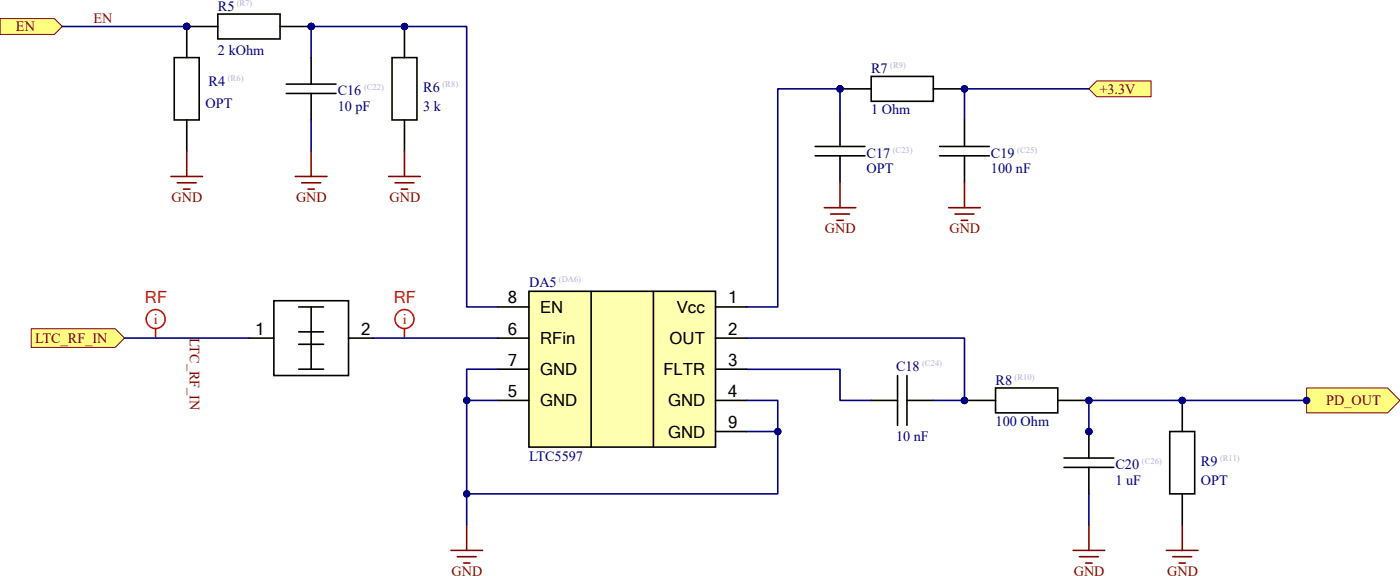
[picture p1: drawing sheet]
<svg xmlns="http://www.w3.org/2000/svg" width="296mm" height="121mm" viewBox="0 0 296 121" stroke-linecap="round" stroke-linejoin="round" font-family="sans-serif">
<path d="M52.6 71.3h5.2M57.8 63.4h15.8v15.8h-15.8zM63.1 64.7h5.2M63.1 70h5.2M63.1 72.6h5.2M63.1 77.9h5.2M65.7 64.7v13.2M73.6 71.3h5.3" fill="none" stroke="#000" stroke-width=".34"/>
<path d="M95.2 116.1h6.7M96.6 117.4h4M97.9 118.7h1.3M98.6 110.7v5.4" fill="none" stroke="#800000" stroke-width=".34"/>
<path d="M6.6 69.3h17.7l2 2-2 2h-17.7z" fill-rule="evenodd" fill="#ffff80"/>
<path d="M6.6 69.3h17.7l2 2-2 2h-17.7z" fill="none" stroke="#800000" stroke-width=".21"/>
<g fill="none" stroke="#f00" stroke-width=".34">
<path d="M32.9 69.3v2"/>
<circle cx="32.9" cy="67.3" r="2"/>
</g>
<path d="M189.6 79.2v10.5M191.5 79.2v10.5M184 84.4h5.6M191.5 84.4h5.6" fill="none" stroke="#000" stroke-width=".34"/>
<circle cx="203.7" cy="84.4" r=".67" fill="#000080"/>
<circle cx="203.7" cy="84.4" r=".67" fill="none" stroke="#000080" stroke-width=".21"/>
<circle cx="230" cy="84.4" r=".67" fill="#000080"/>
<circle cx="230" cy="84.4" r=".67" fill="none" stroke="#000080" stroke-width=".21"/>
<path d="M203.7 84.4h6.6M210.3 81.8h13.1v5.3h-13.1z" fill="none" stroke="#000" stroke-width=".34"/>
<circle cx="203.7" cy="84.4" r=".67" fill="#000080"/>
<circle cx="203.7" cy="84.4" r=".67" fill="none" stroke="#000080" stroke-width=".21"/>
<path d="M223.4 84.4h6.6" fill="none" stroke="#000" stroke-width=".34"/>
<circle cx="230" cy="84.4" r=".67" fill="#000080"/>
<circle cx="230" cy="84.4" r=".67" fill="none" stroke="#000080" stroke-width=".21"/>
<circle cx="249.7" cy="84.4" r=".67" fill="#000080"/>
<circle cx="249.7" cy="84.4" r=".67" fill="none" stroke="#000080" stroke-width=".21"/>
<path d="M247 91h5.3v13.1h-5.3zM249.7 84.4v6.6M249.7 104.1v6.6" fill="none" stroke="#000" stroke-width=".34"/>
<circle cx="249.7" cy="84.4" r=".67" fill="#000080"/>
<circle cx="249.7" cy="84.4" r=".67" fill="none" stroke="#000080" stroke-width=".21"/>
<circle cx="230" cy="91" r=".67" fill="#000080"/>
<circle cx="230" cy="91" r=".67" fill="none" stroke="#000080" stroke-width=".21"/>
<path d="M224.7 98.6h10.5M224.7 96.6h10.5M230 91v5.6M230 98.6v5.5" fill="none" stroke="#000" stroke-width=".34"/>
<circle cx="230" cy="91" r=".67" fill="#000080"/>
<circle cx="230" cy="91" r=".67" fill="none" stroke="#000080" stroke-width=".21"/>
<path d="M226.6 116.1h6.7M228 117.4h4M229.3 118.7h1.3M230 110.7v5.4M246.3 116.1h6.7M247.7 117.4h4M249 118.7h1.3M249.7 110.7v5.4" fill="none" stroke="#800000" stroke-width=".34"/>
<path d="M172.2 32.9h10.5M172.2 30.9h10.5M177.4 25.3v5.6M177.4 32.9v5.5M198.4 32.9h10.5M198.4 30.9h10.5M203.7 25.3v5.6M203.7 32.9v5.5" fill="none" stroke="#000" stroke-width=".34"/>
<circle cx="177.4" cy="18.7" r=".67" fill="#000080"/>
<circle cx="177.4" cy="18.7" r=".67" fill="none" stroke="#000080" stroke-width=".21"/>
<circle cx="203.7" cy="18.7" r=".67" fill="#000080"/>
<circle cx="203.7" cy="18.7" r=".67" fill="none" stroke="#000080" stroke-width=".21"/>
<path d="M177.4 18.7h6.6M184 16.1h13.1v5.3h-13.1z" fill="none" stroke="#000" stroke-width=".34"/>
<circle cx="177.4" cy="18.7" r=".67" fill="#000080"/>
<circle cx="177.4" cy="18.7" r=".67" fill="none" stroke="#000080" stroke-width=".21"/>
<path d="M197.1 18.7h6.6" fill="none" stroke="#000" stroke-width=".34"/>
<circle cx="203.7" cy="18.7" r=".67" fill="#000080"/>
<circle cx="203.7" cy="18.7" r=".67" fill="none" stroke="#000080" stroke-width=".21"/>
<path d="M177.4 38.4v5.4M203.7 38.4v5.4M174.1 43.8h6.7M175.4 45.1h4M176.8 46.5h1.3M200.4 43.8h6.6M201.7 45.1h4M203 46.5h1.4" fill="none" stroke="#800000" stroke-width=".34"/>
<path d="M231.6 17.1h11.5v3.3h-11.5l-1.6-1.7z" fill-rule="evenodd" fill="#ffff80"/>
<path d="M231.6 17.1h11.5v3.3h-11.5l-1.6-1.7z" fill="none" stroke="#800000" stroke-width=".21"/>
<g fill="none" stroke="#f00" stroke-width=".34">
<path d="M85.4 69.3v2"/>
<circle cx="85.4" cy="67.3" r="2"/>
</g>
<path d="M111.7 61.4h39.4v32.9h-39.4z" fill="#ffffb0"/>
<g fill="none" stroke="#000" stroke-width=".34">
<path d="M60.5 19.7h10.5M60.5 17.7h10.5M65.7 12.2v5.5M65.7 19.7v5.6M105.1 77.9h6.6M105.1 64.7h6.6M105.1 71.3h6.6M111.7 61.4h39.4v32.9h-39.4zM124.9 61.4v32.9M138 61.4v32.9M151.1 77.9h6.6M151.1 64.7h6.6"/>
<path d="M151.1 71.3h6.6M105.1 84.4h6.6M151.1 84.4h6.6M151.1 91h6.6"/>
</g>
<circle cx="85.4" cy="5.6" r=".66" fill="#000080"/>
<circle cx="85.4" cy="5.6" r=".66" fill="none" stroke="#000080" stroke-width=".21"/>
<path d="M82.8 12.2h5.3v13.1h-5.3zM85.4 5.6v6.6M85.4 25.3v6.6" fill="none" stroke="#000" stroke-width=".34"/>
<circle cx="85.4" cy="5.6" r=".66" fill="#000080"/>
<circle cx="85.4" cy="5.6" r=".66" fill="none" stroke="#000080" stroke-width=".21"/>
<circle cx="39.4" cy="5.6" r=".67" fill="#000080"/>
<circle cx="39.4" cy="5.6" r=".67" fill="none" stroke="#000080" stroke-width=".21"/>
<circle cx="65.7" cy="5.6" r=".67" fill="#000080"/>
<circle cx="65.7" cy="5.6" r=".67" fill="none" stroke="#000080" stroke-width=".21"/>
<path d="M39.4 5.6h6.6M46 3h13.2v5.2h-13.2z" fill="none" stroke="#000" stroke-width=".34"/>
<circle cx="39.4" cy="5.6" r=".67" fill="#000080"/>
<circle cx="39.4" cy="5.6" r=".67" fill="none" stroke="#000080" stroke-width=".21"/>
<path d="M59.2 5.6h6.5" fill="none" stroke="#000" stroke-width=".34"/>
<circle cx="65.7" cy="5.6" r=".67" fill="#000080"/>
<circle cx="65.7" cy="5.6" r=".67" fill="none" stroke="#000080" stroke-width=".21"/>
<circle cx="39.4" cy="5.6" r=".67" fill="#000080"/>
<circle cx="39.4" cy="5.6" r=".67" fill="none" stroke="#000080" stroke-width=".21"/>
<path d="M36.8 12.2h5.3v13.1h-5.3zM39.4 5.6v6.6M39.4 25.3v6.6" fill="none" stroke="#000" stroke-width=".34"/>
<circle cx="39.4" cy="5.6" r=".67" fill="#000080"/>
<circle cx="39.4" cy="5.6" r=".67" fill="none" stroke="#000080" stroke-width=".21"/>
<path d="M0 3.9h11.5l1.7 1.7-1.7 1.7h-11.5z" fill-rule="evenodd" fill="#ffff80"/>
<path d="M0 3.9h11.5l1.7 1.7-1.7 1.7h-11.5z" fill="none" stroke="#800000" stroke-width=".21"/>
<path d="M36.1 37.2h6.7M37.4 38.5h4M38.8 39.9h1.3M39.4 31.9v5.3M62.4 37.2h6.7M63.7 38.5h4M65.1 39.9h1.3M65.7 31.9v5.3M82.1 37.2h6.7M83.4 38.5h4M84.8 39.9h1.3M85.4 31.9v5.3" fill="none" stroke="#800000" stroke-width=".34"/>
<path d="M98.6 84.4v26.3" fill="none" stroke="#000080" stroke-width=".34"/>
<circle cx="98.6" cy="104.1" r=".67" fill="#000080"/>
<circle cx="98.6" cy="104.1" r=".67" fill="none" stroke="#000080" stroke-width=".21"/>
<circle cx="98.6" cy="84.4" r=".67" fill="#000080"/>
<circle cx="98.6" cy="84.4" r=".67" fill="none" stroke="#000080" stroke-width=".21"/>
<path d="M105.1 77.9h-6.5v6.5h6.5" fill="none" stroke="#000080" stroke-width=".34"/>
<circle cx="98.6" cy="84.4" r=".67" fill="#000080"/>
<circle cx="98.6" cy="84.4" r=".67" fill="none" stroke="#000080" stroke-width=".21"/>
<path d="M177.4 25.3v-6.6h-13.1v46h-6.6M26.3 71.3h26.3" fill="none" stroke="#000080" stroke-width=".34"/>
<circle cx="177.4" cy="18.7" r=".67" fill="#000080"/>
<circle cx="177.4" cy="18.7" r=".67" fill="none" stroke="#000080" stroke-width=".21"/>
<path d="M230 18.7h-26.3v6.6" fill="none" stroke="#000080" stroke-width=".34"/>
<circle cx="203.7" cy="18.7" r=".67" fill="#000080"/>
<circle cx="203.7" cy="18.7" r=".67" fill="none" stroke="#000080" stroke-width=".21"/>
<path d="M78.9 71.3h26.2M157.7 84.4h6.6v6.6" fill="none" stroke="#000080" stroke-width=".34"/>
<circle cx="164.3" cy="91" r=".67" fill="#000080"/>
<circle cx="164.3" cy="91" r=".67" fill="none" stroke="#000080" stroke-width=".21"/>
<path d="M157.7 91h6.6v13.1h-65.7" fill="none" stroke="#000080" stroke-width=".34"/>
<circle cx="164.3" cy="91" r=".67" fill="#000080"/>
<circle cx="164.3" cy="91" r=".67" fill="none" stroke="#000080" stroke-width=".21"/>
<circle cx="98.6" cy="104.1" r=".67" fill="#000080"/>
<circle cx="98.6" cy="104.1" r=".67" fill="none" stroke="#000080" stroke-width=".21"/>
<path d="M157.7 77.9h19.7v6.5h6.6M157.7 71.3h46v13.1h-6.6" fill="none" stroke="#000080" stroke-width=".34"/>
<circle cx="203.7" cy="84.4" r=".67" fill="#000080"/>
<circle cx="203.7" cy="84.4" r=".67" fill="none" stroke="#000080" stroke-width=".21"/>
<path d="M276 84.4h-46v7.3M230 104.1v6.6" fill="none" stroke="#000080" stroke-width=".34"/>
<circle cx="230" cy="91" r=".67" fill="#000080"/>
<circle cx="230" cy="91" r=".67" fill="none" stroke="#000080" stroke-width=".21"/>
<circle cx="230" cy="84.4" r=".67" fill="#000080"/>
<circle cx="230" cy="84.4" r=".67" fill="none" stroke="#000080" stroke-width=".21"/>
<circle cx="249.7" cy="84.4" r=".67" fill="#000080"/>
<circle cx="249.7" cy="84.4" r=".67" fill="none" stroke="#000080" stroke-width=".21"/>
<circle cx="276" cy="84.4" r=".67" fill="#000080"/>
<circle cx="276" cy="84.4" r=".67" fill="none" stroke="#000080" stroke-width=".21"/>
<path d="M65.7 5.6v6.6" fill="none" stroke="#000080" stroke-width=".34"/>
<circle cx="65.7" cy="5.6" r=".67" fill="#000080"/>
<circle cx="65.7" cy="5.6" r=".67" fill="none" stroke="#000080" stroke-width=".21"/>
<path d="M65.7 5.6h32.9v59.1h6.5" fill="none" stroke="#000080" stroke-width=".34"/>
<circle cx="85.4" cy="5.6" r=".66" fill="#000080"/>
<circle cx="85.4" cy="5.6" r=".66" fill="none" stroke="#000080" stroke-width=".21"/>
<circle cx="65.7" cy="5.6" r=".67" fill="#000080"/>
<circle cx="65.7" cy="5.6" r=".67" fill="none" stroke="#000080" stroke-width=".21"/>
<path d="M13.2 5.6h26.2" fill="none" stroke="#000080" stroke-width=".34"/>
<circle cx="39.4" cy="5.6" r=".67" fill="#000080"/>
<circle cx="39.4" cy="5.6" r=".67" fill="none" stroke="#000080" stroke-width=".21"/>
<path d="M65.7 25.3v6.6" fill="none" stroke="#000080" stroke-width=".34"/>
<path d="M276 81.8h17.1l2.6 2.6-2.6 2.7h-17.1z" fill-rule="evenodd" fill="#ffff80"/>
<path d="M276 81.8h17.1l2.6 2.6-2.6 2.7h-17.1z" fill="none" stroke="#800000" stroke-width=".21"/>
<circle cx="276" cy="84.4" r=".67" fill="#000080"/>
<circle cx="276" cy="84.4" r=".67" fill="none" stroke="#000080" stroke-width=".21"/>
<g font-size="3.5" fill="#f00">
<text x="30.6" y="63.9">RF</text>
<text x="83.2" y="63.9">RF</text>
</g>
<g font-size="3.5">
<text x="107.2" y="64">8</text>
<text x="114.1" y="66">EN</text>
<text x="142.9" y="66">Vcc</text>
<text x="153.8" y="64">1</text>
<text x="53.9" y="70.5">1</text>
<text x="76.3" y="70.5">2</text>
<text x="107.2" y="70.5">6</text>
<text x="153.8" y="70.5">2</text>
<text x="107.2" y="77.1">7</text>
<text x="114.1" y="72.6">RFin</text>
<text x="141.4" y="72.6">OUT</text>
<text x="153.8" y="77.1">3</text>
<text x="107.2" y="83.7">5</text>
<text x="114.1" y="79.1">GND</text>
<text x="140.1" y="79.1">FLTR</text>
<text x="153.8" y="83.7">4</text>
<text x="114.1" y="85.7">GND</text>
<text x="141.1" y="85.7">GND</text>
<text x="141.1" y="92.3">GND</text>
<text x="153.8" y="90.3">9</text>
</g>
<g font-size="3" fill="#800000">
<text x="19.7" y="4.9">EN</text>
<text x="3.4" y="6.6">EN</text>
<text x="232.2" y="19.7">+3.3V</text>
<text x="36.2" y="42.6">GND</text>
<text x="62.5" y="42.6">GND</text>
<text x="82.2" y="42.6">GND</text>
<text x="174.2" y="49.1">GND</text>
<text x="200.5" y="49.1">GND</text>
<text x="40.1" y="71.3" transform="rotate(90 40.1 71.3)">LTC_RF_IN</text>
<text x="7.4" y="72.3">LTC_RF_IN</text>
<text x="280.1" y="85.5">PD_OUT</text>
<text x="95.4" y="121.4">GND</text>
<text x="226.8" y="121.4">GND</text>
<text x="246.5" y="121.4">GND</text>
</g>
<g font-size="3" fill="#000080">
<text x="46" y="2.3">R5</text>
<text x="46" y="11.5">2 kOhm</text>
<text x="184" y="15.5">R7</text>
<text x="43.4" y="22.7">OPT</text>
<text x="44.1" y="18.1">R4</text>
<text x="71.3" y="20.1">C16</text>
<text x="71.3" y="23.4">10 pF</text>
<text x="89.4" y="19.4">R6</text>
<text x="89.4" y="23.3">3 k</text>
<text x="184" y="24">1 Ohm</text>
<text x="183" y="33.2">C17</text>
<text x="209.3" y="33.2">C19</text>
<text x="183" y="36.6">OPT</text>
<text x="209.3" y="36.6">100 nF</text>
<text x="111.7" y="60.5">DA5</text>
<text x="189.2" y="78.2">C18</text>
<text x="210.3" y="81.2">R8</text>
<text x="210.3" y="89.7">100 Ohm</text>
<text x="189.2" y="93">10 nF</text>
<text x="111.7" y="97.3">LTC5597</text>
<text x="235.6" y="98.9">C20</text>
<text x="253.6" y="98.2">R9</text>
<text x="235.6" y="102.3">1 uF</text>
<text x="253.6" y="102.2">OPT</text>
</g>
<g font-size="3" fill="#f00">
<text x="32.5" y="68.3">i</text>
<text x="85.1" y="68.3">i</text>
</g>
<g font-size="1.8" fill="#b2b0d4">
<text x="50" y="1.2">(R7)</text>
<text x="48.1" y="17">(R6)</text>
<text x="188" y="14.4">(R9)</text>
<text x="76.9" y="19">(C22)</text>
<text x="93.5" y="18.3">(R8)</text>
<text x="188.6" y="32.2">(C23)</text>
<text x="214.9" y="32.2">(C25)</text>
<text x="118.1" y="59.4">(DA6)</text>
<text x="194.8" y="77.1">(C24)</text>
<text x="214.3" y="80.1">(R10)</text>
<text x="241.2" y="97.9">(C26)</text>
<text x="257.7" y="97.2">(R11)</text>
</g>
</svg>
